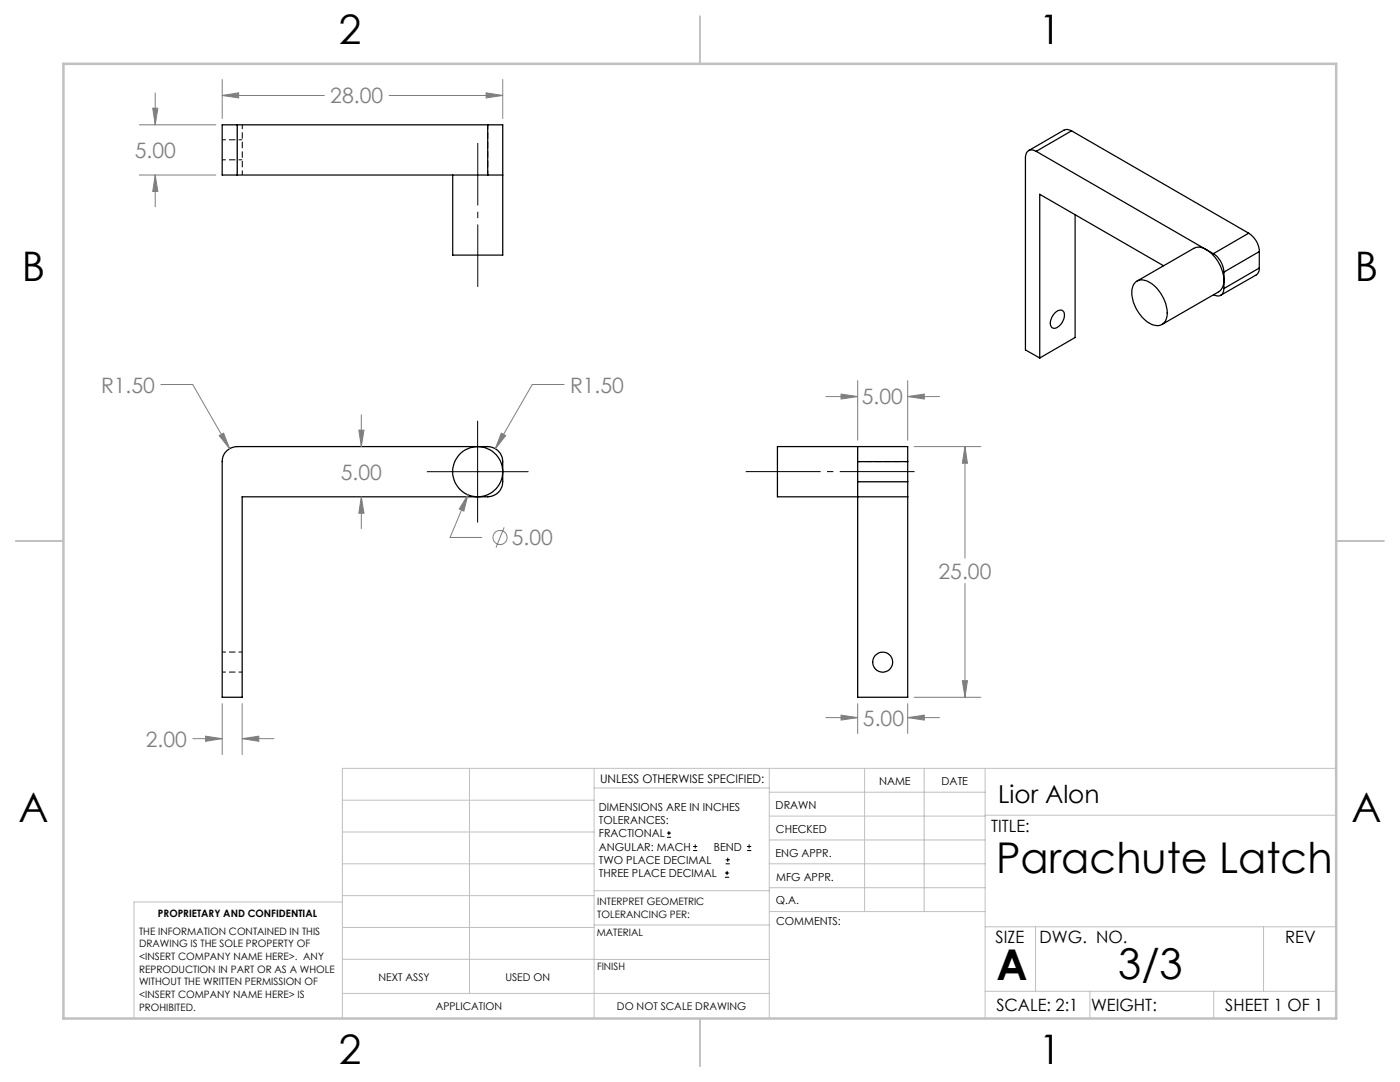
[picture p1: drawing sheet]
<svg xmlns="http://www.w3.org/2000/svg" width="279mm" height="216mm" viewBox="0 0 279 216" stroke-linecap="round" stroke-linejoin="round" font-family="sans-serif">
<path d="M44.3 31.9h4M48.3 27.9h-4M44.3 134.1h4M48.3 130.1h-4" fill="none" stroke="#000" stroke-width=".2" stroke-dasharray="1.3 .6" stroke-dashoffset=".5" stroke-linecap="butt"/>
<g fill="none" stroke="#000" stroke-width=".25">
<path d="M47.3 24.9h-3v10h3M47.3 34.9h50M47.3 24.9v10M47.3 24.9h50M97.3 34.9h3M97.3 24.9h3v26h-10v-16M97.3 24.9v10M206.8 30.2a1.31 1.31 0 0 0-1.5-.2 1.31 1.31 0 0 0-.7 1.4v38.4l2.9 1.6M206.8 30.2l33.9 19.6M213.9 26.1l-.9-.3-.7 .2-7 4.1M213.9 26.1l-7.1 4.1M213.9 26.1l35.3 20.4"/>
<path d="M214.6 42.9v24.4l-7.1 4.1M226.6 56.4a2.4 2.4 0 0 1 3.2 .2 7.5 7.5 0 0 1 3.1 6.7 2.02 2.02 0 0 1-3.1 1.4 7.4 7.4 0 0 1-3.8-7.1l.2-.7zM232.2 53l-24.7-14.2v32.6M240.7 49.8a7.2 7.2 0 0 1 3.4 7.3l-.5 .8-.4 .3-11.3 6.5M240.7 49.8a2.38 2.38 0 0 0-2.5-.2l-11.3 6.5M240.7 49.8l1.4 .8M242.1 50.6a4.6 4.6 0 0 1 2.2 3.7M244.3 57.6a1.3 1.3 0 0 1-.7 1.3 1.3 1.3 0 0 1-1.4-.1M244.3 54.3v3.3M249.2 46.5a4.6 4.6 0 0 1 2.1 3.7M249.2 46.5l-7.1 4.1M251.3 53.5l-.1 .6-.4 .7-7.2 4.1"/>
<path d="M251.3 50.2l-7 4.1M251.3 50.2v3.3M251.3 53.5l-7 4.1M210.5 62.5a1.18 1.18 0 0 1 1.8-.3 2.59 2.59 0 0 1-2 3.3 1.23 1.23 0 0 1-.5-1.9zM45 90.2l1.1-.8 1.2-.3h50a3 3 0 0 1 3 3v4a3 3 0 0 1-3 3h-49v40h-4v-47l.1-.8zM171.2 89.1v3M171.2 96.1v43h10v-40M171.2 92.1h10M171.2 92.1v4M171.2 96.1h10M181.2 92.1v-3h-26v10h26M181.2 96.1v3"/>
<path d="M181.2 92.1v4"/>
<circle cx="95.3" cy="94.1" r="5"/>
<circle cx="176.2" cy="132.1" r="2.01"/>
</g>
<path d="M48.3 34.9v-10M97.3 24.9v10M171.2 92.1h10" fill="none" stroke="#000" stroke-width=".2" stroke-dasharray="1.3 .6" stroke-dashoffset=".4" stroke-linecap="butt"/>
<g fill="none" stroke="#808080" stroke-width=".2">
<path d="M31 18.6v6.3M44.3 19l3.3-.5v1zM44.3 15.9v7.7M44.3 19h20.4M77.6 19h22.7M97 18.5l3.3 .5-3.3 .5zM100.3 15.9v7.7M27.8 24.9h15.3M27.8 34.9h15.3M30.5 21.6h1l-.5 3.3zM31 34.9l.5 3.3h-1zM31 34.9v6.4"/>
<path d="M32.1 76.7h6.4l7.3 12.8M112.6 76.7h-6.4l-7.4 12.8M164.8 79.1h6.4M167.9 78.6l3.3 .5-3.3 .5zM171.2 76v11.8M181.2 79.1l3.3-.5v1zM181.2 76v11.8M181.2 79.1h6.3M43.7 86.9l.9-.5 1.2 3.1zM71.6 85.8h1l-.5 3.3zM72.1 99.1l.5 3.3h-1zM72.1 82.8v6.3"/>
<path d="M72.1 99.1v6.4M93.4 98.7l-.8 3.3-.9-.4zM93.4 98.7l-3.6 8.5h6.4M100 86.4l.9 .5-2.1 2.6zM182.4 89.1h13.4M192.6 89.1l.5 3.3h-1zM192.6 89.1v22.3M100.6 105.2l-1.6 4.1M192.6 116.4v22.7M182.4 139.1h13.4M192.1 135.8h1l-.5 3.3zM38.5 147.4h5.8"/>
<path d="M41 146.9l3.3 .5-3.3 .5zM44.3 140.4v10.2M48.3 147.4l3.3-.5v1zM48.3 140.4v10.2M48.3 147.4h6.4M164.8 143.2h6.4M167.9 142.7l3.3 .5-3.3 .5zM171.2 140.4v6M181.2 143.2l3.3-.5v1zM181.2 140.4v6M181.2 143.2h6.3"/>
<circle cx="99.8" cy="107.3" r="1.41"/>
</g>
<g fill="none" stroke="#000" stroke-width=".2">
<path d="M85.3 94.1h20.1M95.3 84v20.2M133.1 167.1h.8M133.1 166.2h.8M133.5 165.8v.9M138.3 169.7h.8M138.3 168.9h.8M138.7 168.5v.8M144.7 175h.8M144.7 174.2h.8M144.8 172.4h.9M144.8 171.6h.9"/>
<path d="M145.1 173.8v.8M145.2 171.1v.9M149.1 169.7h.8M149.1 168.9h.8M149.5 168.5v.8"/>
</g>
<path d="M182.5 94.1h-33.7" fill="none" stroke="#000" stroke-width=".2" stroke-dasharray="15.2 1.3 1.3 1.3" stroke-dashoffset=".3" stroke-linecap="butt"/>
<path d="M95.3 57.2v-28.7" fill="none" stroke="#000" stroke-width=".2" stroke-dasharray="15.2 1.3 1.3 1.3" stroke-dashoffset="2.8" stroke-linecap="butt"/>
<g fill="none" stroke="#c0c0c0" stroke-width=".2">
<path d="M68.3 159.7h50.3M93.7 153.3v44.9M118.6 153.3v49.9M118.6 157.2h34.9M153.5 153.3v49.9M153.5 158.1h43.1M172.5 153.3v28.6M184.4 153.3v28.6M196.6 153.3v49.9M266.7 153.3h-198.4v49.9M68.3 178.7h50.3M68.3 172.4h50.3"/>
<path d="M68.3 166h50.3M68.3 180h-41.6v23.2M118.6 177.7h35M153.5 167.6h43.1M153.5 162.8h43.1M153.5 172.4h43.1M153.5 177.1h43.1M196.6 162.7h70.1M68.3 198.2h85.2M68.3 191.4l85.2 .1M68.3 185.1h50.3M118.6 184.6h35"/>
<path d="M153.6 181.9h43M196.6 197.8h70.1M196.6 184.9h70.1M206.7 184.9v12.9M217.5 197.8v5.4M242.2 197.8v5.4M252.2 184.9v12.9"/>
</g>
<path d="M139.7 3.2v9.5M3.1 107.9h9.6M266.7 107.9h9.5M139.7 203.2v9.6" fill="none" stroke="#c0c0c0" stroke-width=".25"/>
<path d="M12.7 12.7h254v190.5h-254z" fill="none" stroke="#c0c0c0" stroke-width=".5"/>
<path d="M41 146.9l3.3 .5-3.3 .5zM48.3 147.4l3.3-.5v1zM100 86.4l-1.2 3.1 2.1-2.6zM93.4 98.7l-1.7 2.9 .9 .4zM43.7 86.9l2.1 2.6-1.2-3.1zM71.6 85.8h1l-.5 3.3zM72.1 99.1l.5 3.3h-1zM167.9 142.7l3.3 .5-3.3 .5zM181.2 143.2l3.3-.5v1zM167.9 78.6l3.3 .5-3.3 .5zM181.2 79.1l3.3-.5v1zM192.6 89.1l.5 3.3h-1zM192.1 135.8h1l-.5 3.3zM97 18.5l3.3 .5-3.3 .5zM44.3 19l3.3-.5v1zM30.5 21.6h1l-.5 3.3zM31 34.9l.5 3.3h-1z" fill="#808080"/>
<g font-size="8.5">
<text x="198.8" y="174.2">Parachute Latch</text>
<text x="198.9" y="195.5">A</text>
<text x="223.2" y="195.4">3/3</text>
</g>
<g font-size="8.1">
<text x="67.6" y="8.9">2</text>
<text x="207.3" y="8.9">1</text>
<text x="4.4" y="56.2">B</text>
<text x="270.4" y="56.2">B</text>
<text x="3.7" y="164.1">A</text>
<text x="269.7" y="164.1">A</text>
<text x="67.6" y="212.4">2</text>
<text x="207.3" y="212.4">1</text>
</g>
<text font-size="4.9" x="199.2" y="160.3">Lior Alon</text>
<g font-size="4.2" fill="#808080">
<text x="65.9" y="20.6">28.00</text>
<text x="26.9" y="31.5">5.00</text>
<text x="20.2" y="78.3">R1.50</text>
<text x="113.8" y="78.3">R1.50</text>
<text x="172" y="80.7">5.00</text>
<text x="68" y="95.8">5.00</text>
<text x="102.1" y="108.8">5.00</text>
<text x="187.3" y="115.5">25.00</text>
<text x="29.1" y="149">2.00</text>
<text x="172.2" y="144.8">5.00</text>
</g>
<g font-size="3.4">
<text x="197.8" y="166">TITLE:</text>
<text x="198.7" y="188.1">SIZE</text>
<text x="207.5" y="188.1">DWG. NO.</text>
<text x="256.5" y="188.2">REV</text>
<text x="198.8" y="201.7">SCALE: 2:1</text>
<text x="217.7" y="201.8">WEIGHT:</text>
<text x="244.5" y="201.7">SHEET 1 OF 1</text>
</g>
<text font-size="2.4" x="119.8" y="156.2">UNLESS OTHERWISE SPECIFIED:</text>
<g font-size="2.2">
<text x="119.5" y="161.8">DIMENSIONS ARE IN INCHES</text>
<text x="154.8" y="161.4">DRAWN</text>
<text x="175.4" y="156.6">NAME</text>
<text x="187.9" y="156.7">DATE</text>
<text x="119.5" y="164.4">TOLERANCES:</text>
<text x="119.5" y="167.1">FRACTIONAL</text>
<text x="154.9" y="166.3">CHECKED</text>
<text x="119.5" y="169.7">ANGULAR: MACH</text>
<text x="119.5" y="172.4">TWO PLACE DECIMAL</text>
<text x="142.5" y="169.7">BEND</text>
<text x="154.8" y="170.9">ENG APPR.</text>
<text x="119.5" y="175">THREE PLACE DECIMAL</text>
<text x="154.9" y="175.7">MFG APPR.</text>
<text x="154.9" y="180.4">Q.A.</text>
<text x="154.9" y="184.6">COMMENTS:</text>
</g>
<g font-size="2.1">
<text x="75.5" y="195.7">NEXT ASSY</text>
<text x="100.9" y="195.7">USED ON</text>
<text x="86.9" y="201.5">APPLICATION</text>
<text x="123.1" y="201.6">DO NOT SCALE DRAWING</text>
</g>
<g font-size="2">
<text x="31.5" y="182.9">PROPRIETARY AND CONFIDENTIAL</text>
<text x="119.2" y="180.6">INTERPRET GEOMETRIC</text>
<text x="119.2" y="183.1">TOLERANCING PER:</text>
<text x="27.8" y="186.5">THE INFORMATION CONTAINED IN THIS</text>
<text x="27.8" y="189">DRAWING IS THE SOLE PROPERTY OF</text>
<text x="27.8" y="191.6">&lt;INSERT COMPANY NAME HERE&gt;. ANY</text>
<text x="119.1" y="186.7">MATERIAL</text>
<text x="27.8" y="194.1">REPRODUCTION IN PART OR AS A WHOLE</text>
<text x="27.8" y="196.6">WITHOUT THE WRITTEN PERMISSION OF</text>
<text x="119.1" y="193.5">FINISH</text>
<text x="27.8" y="199.1">&lt;INSERT COMPANY NAME HERE&gt; IS</text>
<text x="27.8" y="201.7">PROHIBITED.</text>
</g>
</svg>
